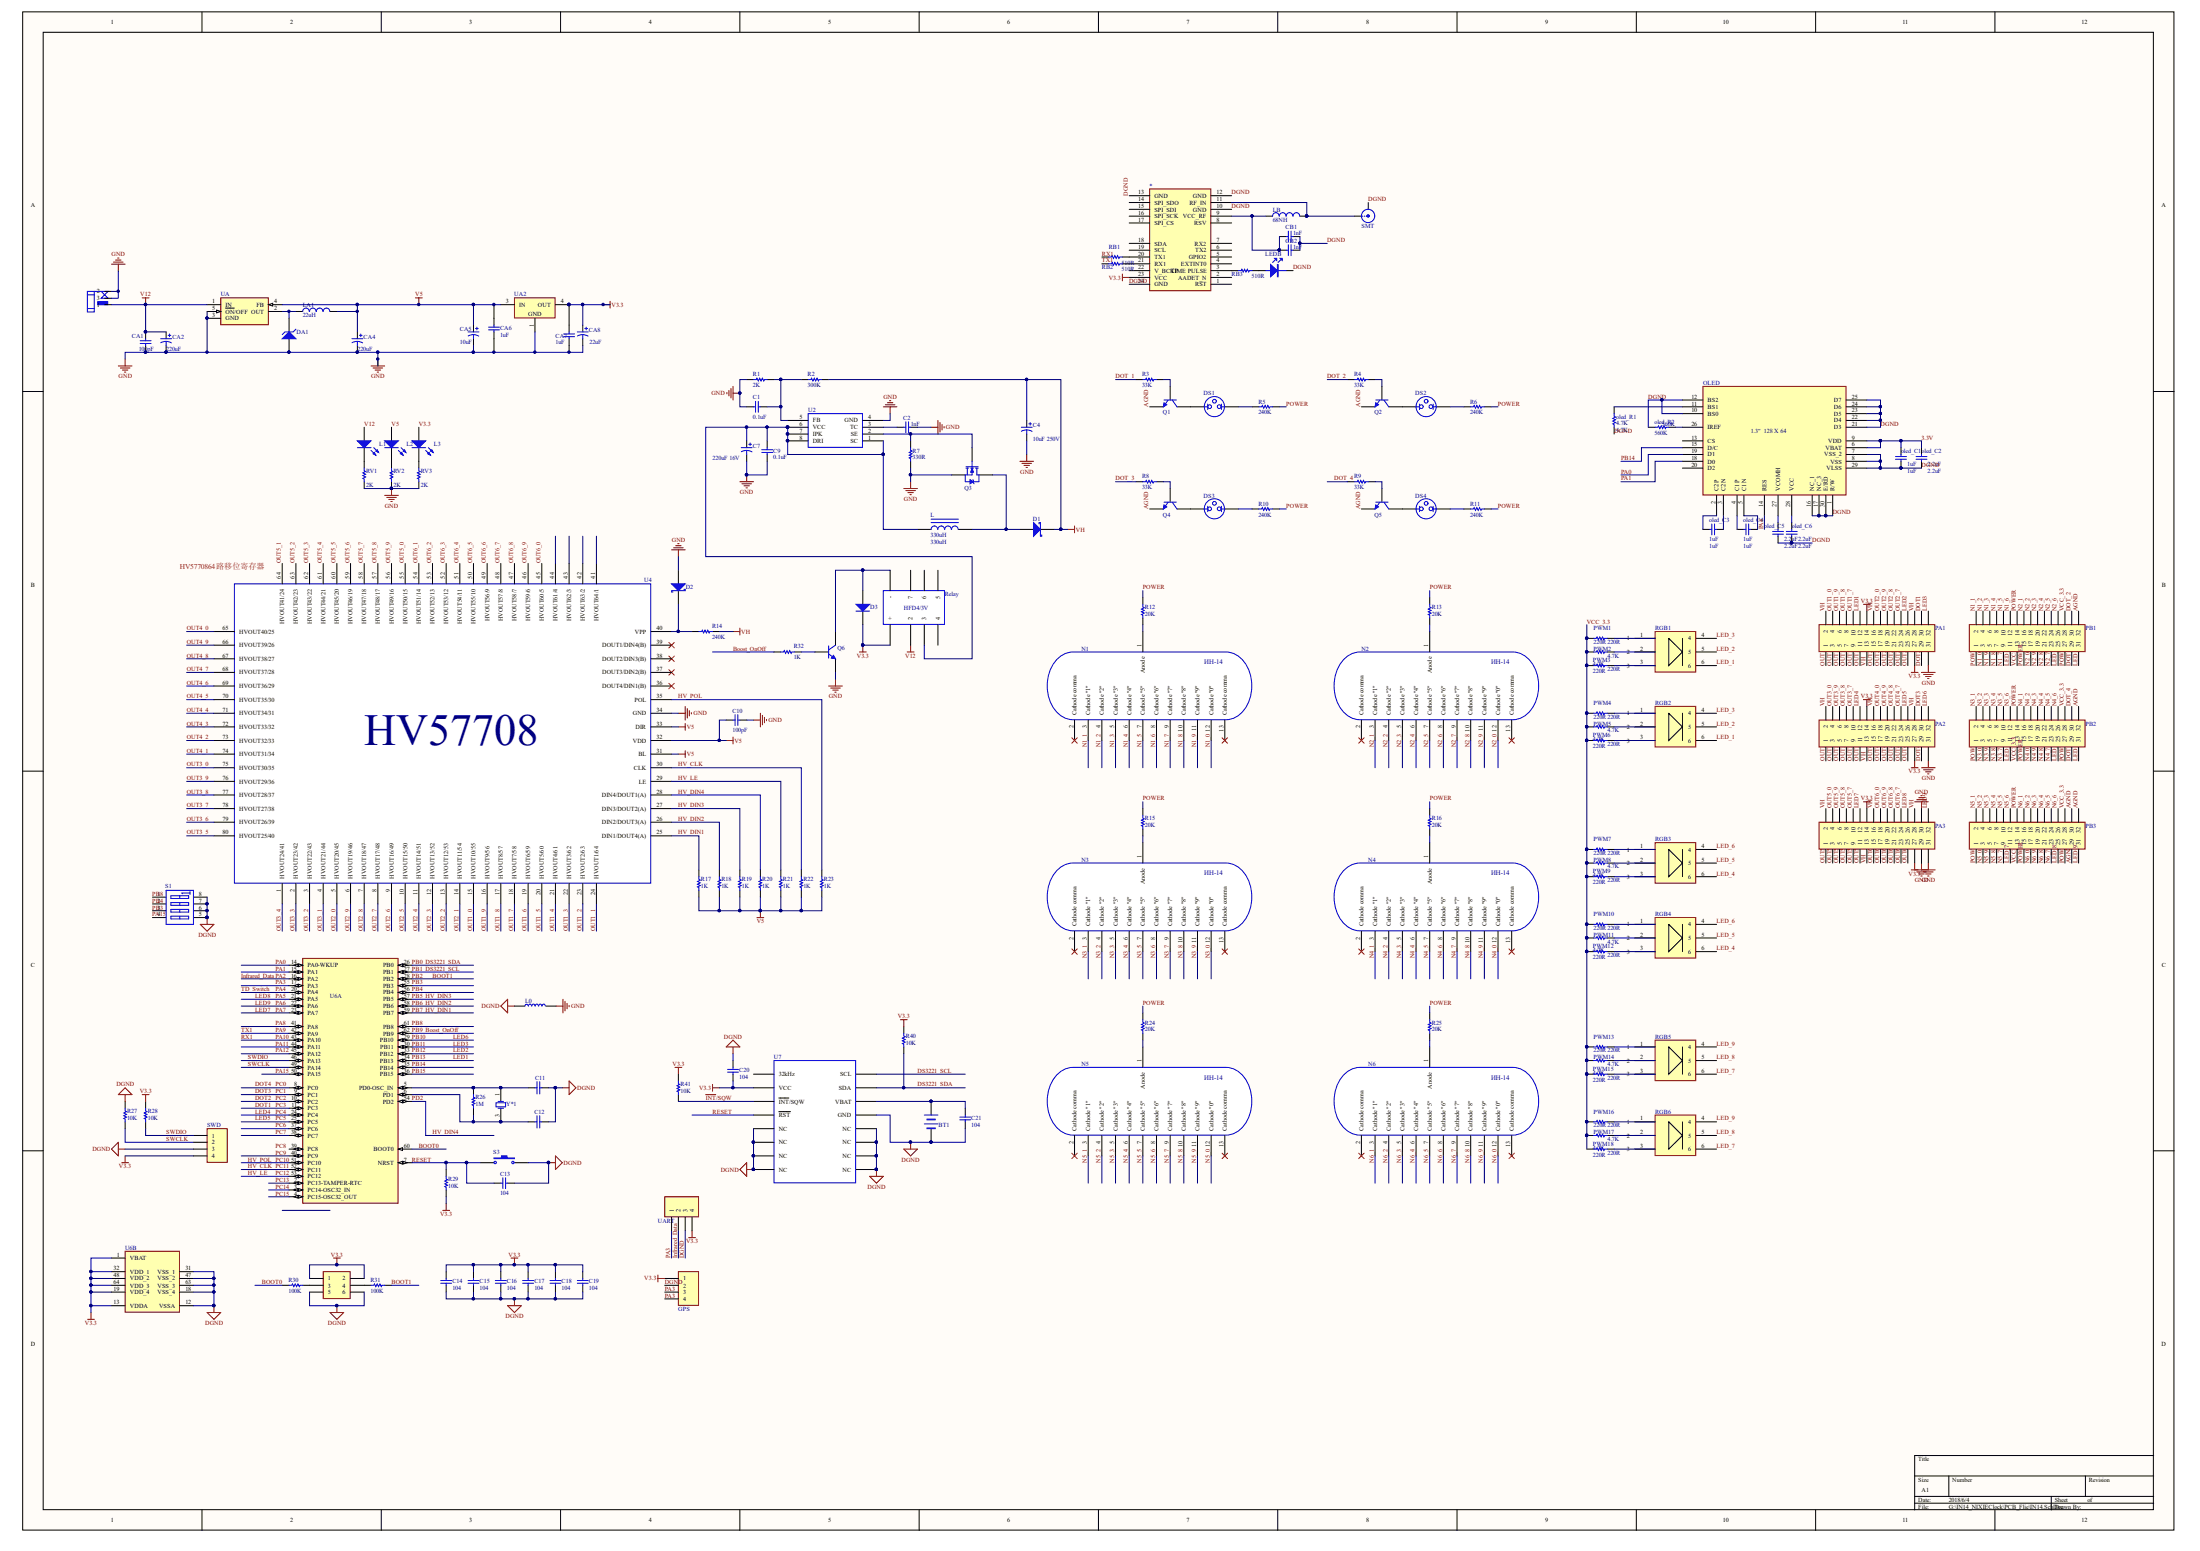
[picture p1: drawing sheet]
# Altium project IN14.PrjPCB
1 sheet, 151 parts. Net scope: global (net labels, ports and power ports of the same name join across sheets).
Board file: IN14.PcbDoc

## Sheet IN14.SchDoc
size A1

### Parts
*  (no value)  [UM220]
BOOT  (no value)  [HDR2X3]
BT1  (no value)  [BAT1220]
C1  0.1uF  [C0603]
C2  1nF  [C0603]
C4  10uF 250V  [电容卧放2.54mm-1]
C7  220uF 16V  [HONOR_63X77]
C9  0.1uF  [C0603]
C10  100pF  [C0603]
C11  (no value)  [C0603]
C12  (no value)  [C0603]
C13  104  [C0603]
C14  104  [C0603]
C15  104  [C0603]
C16  104  [C0603]
C17  104  [C0603]
C18  104  [C0603]
C19  104  [C0603]
C20  104  [C0603]
C21  104  [C0603]
CA1  100pF  [C0603]
CA2  220uF  [CAP]
CA4  220uF  [CAP]
CA5  10uF  [3528]
CA6  1uF  [C0603]
CA7  1uF  [C0603]
CA8  22uF  [3528]
CB1  1nF  [C0603]
CB2  1nF  [C0603]
D1  (no value)  [SMB]
D2  (no value)  [LL-34]
D3  (no value)  [1N4007W]
DA1  (no value)  [3528]
DC1  (no value)  [DC-005]
DS1  (no value)  [PIN2]
DS2  (no value)  [PIN2]
DS3  (no value)  [PIN2]
DS4  (no value)  [PIN2]
GPS  Header 4  [HDR4X1_A]  (value not drawn)
L  330uH  [GDRH127]
L0  (no value)  [0805]
L1  (no value)  [C0603]
L2  (no value)  [C0603]
L3  (no value)  [C0603]
LA1  22uH  [LL]
LB  68NH  [0805]
LEDB  (no value)  [C0603]
N1  (no value)  [IN14]
N2  (no value)  [IN14]
N3  (no value)  [IN14]
N4  (no value)  [IN14]
N5  (no value)  [IN14]
N6  (no value)  [IN14]
OLED  (no value)  [OLED]
oled_C1  1uF  [C0603]
oled_C2  2.2uF  [C0603]
oled_C3  1uF  [C0603]
oled_C4  1uF  [C0603]
oled_C5  2.2uF  [C0603]
oled_C6  2.2uF  [C0603]
oled_R1  4.7K  [R0603]
oled_R2  560K  [R0603]
PA1  (no value)  [HDR2X16]
PA2  (no value)  [HDR2X16]
PA3  (no value)  [HDR2X16]
PB1  (no value)  [贴片32]
PB2  (no value)  [贴片32]
PB3  (no value)  [贴片32]
PWM1  220R  [R0603]
PWM2  4.7K  [R0603]
PWM3  220R  [R0603]
PWM4  220R  [R0603]
PWM5  4.7K  [R0603]
PWM6  220R  [R0603]
PWM7  220R  [R0603]
PWM8  4.7K  [R0603]
PWM9  220R  [R0603]
PWM10  220R  [R0603]
PWM11  4.7K  [R0603]
PWM12  220R  [R0603]
PWM13  220R  [R0603]
PWM14  4.7K  [R0603]
PWM15  220R  [R0603]
PWM16  220R  [R0603]
PWM17  4.7K  [R0603]
PWM18  220R  [R0603]
Q1  (no value)  [SOT-23-3L]
Q2  (no value)  [SOT-23-3L]
Q3  (no value)  [TO-263-2L]
Q4  (no value)  [SOT-23-3L]
Q5  (no value)  [SOT-23-3L]
Q6  (no value)  [SOT-323]
R1  2K  [R0603]
R2  300K  [R0603]
R3  33K  [R0603]
R4  33K  [R0603]
R5  240K  [R0603]
R6  240K  [R0603]
R7  value 330R  [R0603]  (hidden comment: 330)
R8  33K  [R0603]
R9  33K  [R0603]
R10  240K  [R0603]
R11  240K  [R0603]
R12  20K  [R0603]
R13  20K  [R0603]
R14  240K  [R0603]
R15  20K  [R0603]
R16  20K  [R0603]
R17  1K  [R0603]
R18  1K  [R0603]
R19  1K  [R0603]
R20  1K  [R0603]
R21  1K  [R0603]
R22  1K  [R0603]
R23  1K  [R0603]
R24  20K  [R0603]
R25  20K  [R0603]
R26  1M  [R0603]
R27  10K  [R0603]
R28  10K  [R0603]
R29  10K  [R0603]
R30  100K  [R0603]
R31  100K  [R0603]
R32  1K  [R0603]
R40  10K  [R0603]
R41  10K  [R0603]
RB1  510R  [R0603]
RB2  510R  [R0603]
RB3  510R  [R0603]
Relay  (no value)  [HFD4]
RGB1  (no value)  [二极管5050]
RGB2  (no value)  [二极管5050]
RGB3  (no value)  [二极管5050]
RGB4  (no value)  [二极管5050]
RGB5  (no value)  [二极管5050]
RGB6  (no value)  [二极管5050]
RV1  2K  [C0603]
RV2  2K  [C0603]
RV3  2K  [C0603]
S1  (no value)  [dip8]
S3  (no value)  [贴片按键（红头）]
SMT  (no value)  [SMB_V-RJ45]
SWD  (no value)  [HDR1X4]
U2  (no value)  [SOIC8]
U4  (no value)  [HV57708PG]
U6  (no value)  [LQFP64_N]  (parts A,B of 2)
U7  (no value)  [SOP16_75MM]
UA  (no value)  [TO-263-5]
UA2  (no value)  [SOT223_N]
UART  (no value)  [HDR4X1_A]
Y*1  (no value)  [A3225]

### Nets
DGND: *.10(GND) *.12(GND) *.13(GND) *.24(GND) BOOT.5 BOOT.6 BT1.2(-) C11.1 C12.1 C13.2 C14.1 C15.1 C16.1 C17.1 C18.1 C19.1 C20.2 C21.1 CB1.1 CB2.1 GPS.2 L0.1 LEDB.2 OLED.1(R/W) OLED.7(VSS_2) OLED.8(VSS) OLED.10(BS0) OLED.12(BS2) OLED.16(NC_1) OLED.17(NC_3) OLED.21(D3) OLED.22(D4) OLED.23(D5) OLED.24(D6) OLED.25(D7) OLED.29(VLSS) OLED.30(E/RD) oled_C1.1 oled_C2.1 oled_C5.1 oled_C6.1 oled_R1.1 oled_R2.1 R27.1 S1.5(B4) S1.6(B3) S1.7(B2) S1.8(B1) S3.2 SMT.2(Y) SWD.3 U6.12(VSSA) U6.18(VSS_4) U6.31(VSS_1) U6.47(VSS_2) U6.63(VSS_3) U7.5(NC) U7.6(NC) U7.7(NC) U7.8(NC) U7.9(NC) U7.10(NC) U7.11(NC) U7.12(NC) U7.13(GND) UART.3
GND: C1.2 C2.1 C4.2 C7.2 C9.1 C10.1 CA1.1 CA2.2 CA4.2 CA5.2 CA6.1 CA7.2 CA8.2 D2.1(A) DA1.1(A) DC1.2 DC1.3 L0.2 PA1.31 PA2.31 PA3.29 PA3.30 PA3.31 Q3.3(S) Q6.2(E) R1.2 R7.2 RV1.1 RV2.1 RV3.1 U2.4(GND) U4.34(GND) UA.3(GND) UA.5(~{ON}/OFF) UA2.1(GND)
V3.3: *.23(VCC) BOOT.1 BOOT.2 C14.2 C15.2 C16.2 C17.2 C18.2 C19.2 C20.1 CA7.1 CA8.1 D3.2(K) GPS.1 L3.1(A) PA1.14 PA1.27 PA2.14 PA2.27 PA3.14 PA3.27 R28.1 R29.2 R40.2 R41.2 Relay.1(+) SWD.4 U6.1(VBAT) U6.13(VDDA) U6.19(VDD_4) U6.32(VDD_1) U6.48(VDD_2) U6.64(VDD_3) U7.2(VCC) UA2.4(OUT) UART.4
V5: C10.2 CA4.1 CA5.1 CA6.2 L2.1(A) LA1.2 R17.1 R18.1 R19.1 R20.1 R21.1 R22.1 R23.1 U4.31(BL) U4.32(VDD) U4.33(DIR) UA.4(FB) UA2.3(IN)
V12: CA1.2 CA2.1 DC1.1 L1.1(A) Relay.2 UA.1(IN)
VH: C4.1 D1.2(K) PA1.2 PA1.13 PA1.16 PA1.28 PA2.2 PA2.13 PA2.16 PA2.28 PA3.2 PA3.13 PA3.16 PA3.28 R2.1 R14.2
3.3V: OLED.6(VBAT) OLED.9(VDD) oled_C1.2 oled_C2.2
~{INT}/SQW: R41.1 U7.3(~{INT}/SQW)
AGND: PB1.32 PB2.32 PB3.29 PB3.30 PB3.32 Q1.2(E) Q2.2(E) Q4.2(E) Q5.2(E)
Boost_OnOff: R32.1 U6.62(PB9)  [also labelled PB9]
BOOT0: R30.2 U6.60(BOOT0)
BOOT1: R31.1 U6.28(PB2)  [also labelled PB2]
DOT1: PA1.30 U6.11(PC3)  [also labelled PC3]
DOT2: PA1.29 U6.10(PC2)  [also labelled PC2]
DOT3: PA2.30 U6.9(PC1)  [also labelled PC1]
DOT4: PA2.29 U6.8(PC0)  [also labelled PC0]
DOT_1: PB1.29 R3.2
DOT_2: PB1.30 R4.2
DOT_3: PB2.29 R8.2
DOT_4: PB2.30 R9.2
DS3221_SCL: U6.27(PB1) U7.16(SCL)  [also labelled PB1]
DS3221_SDA: R40.1 U6.26(PB0) U7.15(SDA)  [also labelled PB0]
HV_CLK: R22.2 U4.30(CLK) U6.52(PC11)  [also labelled PC11]
HV_DIN1: R17.2 U4.25(DIN1/DOUT4(A)) U6.59(PB7)  [also labelled PB7]
HV_DIN2: R18.2 U4.26(DIN2/DOUT3(A)) U6.58(PB6)  [also labelled PB6]
HV_DIN3: R19.2 U4.27(DIN3/DOUT2(A)) U6.57(PB5)  [also labelled PB5]
HV_DIN4: R20.2 U4.28(DIN4/DOUT1(A)) U6.54(PD2)  [also labelled PD2]
HV_LE: R21.2 U4.29(LE) U6.53(PC12)  [also labelled PC12]
HV_POL: R23.2 U4.35(POL) U6.51(PC10)  [also labelled PC10]
Infrared_Data: U6.16(PA2) UART.2  [also labelled PA2]
LED1: PA1.12 U6.34(PB13)  [also labelled PB13]
LED2: PA1.26 U6.33(PB12)  [also labelled PB12]
LED3: PA1.32 U6.30(PB11)  [also labelled PB11]
LED4: PA2.12 U6.24(PC4)  [also labelled PC4]
LED5: PA2.26 U6.25(PC5)  [also labelled PC5]
LED6: PA2.32 U6.29(PB10)  [also labelled PB10]
LED7: PA3.12 U6.23(PA7)  [also labelled PA7]
LED8: PA3.26 U6.21(PA5)  [also labelled PA5]
LED9: PA3.32 U6.22(PA6)  [also labelled PA6]
LED_1: PB1.11 RGB1.6 RGB2.6
LED_2: PB1.25 RGB1.5 RGB2.5
LED_3: PB1.31 RGB1.4 RGB2.4
LED_4: PB2.11 RGB3.6 RGB4.6
LED_5: PB2.25 RGB3.5 RGB4.5
LED_6: PB2.31 RGB3.4 RGB4.4
LED_7: PB3.11 RGB5.6 RGB6.6
LED_8: PB3.25 RGB5.5 RGB6.5
LED_9: PB3.31 RGB5.4 RGB6.4
N1_0: N1.12(Cathode_"0") PB1.3
N1_1: N1.3(Cathode_"1") PB1.2
N1_2: N1.4(Cathode_"2") PB1.4
N1_3: N1.5(Cathode_"3") PB1.6
N1_4: N1.6(Cathode_"4") PB1.8
N1_5: N1.7(Cathode_"5") PB1.10
N1_6: N1.8(Cathode_"6") PB1.12
N1_7: N1.9(Cathode_"7") PB1.9
N1_8: N1.10(Cathode_"8") PB1.7
N1_9: N1.11(Cathode_"9") PB1.5
N2_0: N2.12(Cathode_"0") PB1.17
N2_1: N2.3(Cathode_"1") PB1.16
N2_2: N2.4(Cathode_"2") PB1.18
N2_3: N2.5(Cathode_"3") PB1.20
N2_4: N2.6(Cathode_"4") PB1.22
N2_5: N2.7(Cathode_"5") PB1.24
N2_6: N2.8(Cathode_"6") PB1.26
N2_7: N2.9(Cathode_"7") PB1.23
N2_8: N2.10(Cathode_"8") PB1.21
N2_9: N2.11(Cathode_"9") PB1.19
N3_0: N3.12(Cathode_"0") PB2.3
N3_1: N3.3(Cathode_"1") PB2.2
N3_2: N3.4(Cathode_"2") PB2.4
N3_3: N3.5(Cathode_"3") PB2.6
N3_4: N3.6(Cathode_"4") PB2.8
N3_5: N3.7(Cathode_"5") PB2.10
N3_6: N3.8(Cathode_"6") PB2.12
N3_7: N3.9(Cathode_"7") PB2.9
N3_8: N3.10(Cathode_"8") PB2.7
N3_9: N3.11(Cathode_"9") PB2.5
N4_0: N4.12(Cathode_"0") PB2.17
N4_1: N4.3(Cathode_"1") PB2.16
N4_2: N4.4(Cathode_"2") PB2.18
N4_3: N4.5(Cathode_"3") PB2.20
N4_4: N4.6(Cathode_"4") PB2.22
N4_5: N4.7(Cathode_"5") PB2.24
N4_6: N4.8(Cathode_"6") PB2.26
N4_7: N4.9(Cathode_"7") PB2.23
N4_8: N4.10(Cathode_"8") PB2.21
N4_9: N4.11(Cathode_"9") PB2.19
N5_0: N5.12(Cathode_"0") PB3.3
N5_1: N5.3(Cathode_"1") PB3.2
N5_2: N5.4(Cathode_"2") PB3.4
N5_3: N5.5(Cathode_"3") PB3.6
N5_4: N5.6(Cathode_"4") PB3.8
N5_5: N5.7(Cathode_"5") PB3.10
N5_6: N5.8(Cathode_"6") PB3.12
N5_7: N5.9(Cathode_"7") PB3.9
N5_8: N5.10(Cathode_"8") PB3.7
N5_9: N5.11(Cathode_"9") PB3.5
N6_0: N6.12(Cathode_"0") PB3.17
N6_1: N6.3(Cathode_"1") PB3.16
N6_2: N6.4(Cathode_"2") PB3.18
N6_3: N6.5(Cathode_"3") PB3.20
N6_4: N6.6(Cathode_"4") PB3.22
N6_5: N6.7(Cathode_"5") PB3.24
N6_6: N6.8(Cathode_"6") PB3.26
N6_7: N6.9(Cathode_"7") PB3.23
N6_8: N6.10(Cathode_"8") PB3.21
N6_9: N6.11(Cathode_"9") PB3.19
OUT1_0: PA1.4 U4.15(HVOUT10/55)
OUT1_1: PA1.1 U4.24(HVOUT1/64)
OUT1_2: PA1.3 U4.23(HVOUT2/63)
OUT1_3: PA1.5 U4.22(HVOUT3/62)
OUT1_4: PA1.7 U4.21(HVOUT4/61)
OUT1_5: PA1.9 U4.20(HVOUT5/60)
OUT1_6: PA1.11 U4.19(HVOUT6/59)
OUT1_7: PA1.10 U4.18(HVOUT7/58)
OUT1_8: PA1.8 U4.17(HVOUT8/57)
OUT1_9: PA1.6 U4.16(HVOUT9/56)
OUT2_0: PA1.18 U4.5(HVOUT20/45)
OUT2_1: PA1.15 U4.14(HVOUT11/54)
OUT2_2: PA1.17 U4.13(HVOUT12/53)
OUT2_3: PA1.19 U4.12(HVOUT13/52)
OUT2_4: PA1.21 U4.11(HVOUT14/51)
OUT2_5: PA1.23 U4.10(HVOUT15/50)
OUT2_6: PA1.25 U4.9(HVOUT16/49)
OUT2_7: PA1.24 U4.8(HVOUT17/48)
OUT2_8: PA1.22 U4.7(HVOUT18/47)
OUT2_9: PA1.20 U4.6(HVOUT19/46)
OUT3_0: PA2.4 U4.75(HVOUT30/35)
OUT3_1: PA2.1 U4.4(HVOUT21/44)
OUT3_2: PA2.3 U4.3(HVOUT22/43)
OUT3_3: PA2.5 U4.2(HVOUT23/42)
OUT3_4: PA2.7 U4.1(HVOUT24/41)
OUT3_5: PA2.9 U4.80(HVOUT25/40)
OUT3_6: PA2.11 U4.79(HVOUT26/39)
OUT3_7: PA2.10 U4.78(HVOUT27/38)
OUT3_8: PA2.8 U4.77(HVOUT28/37)
OUT3_9: PA2.6 U4.76(HVOUT29/36)
OUT4_0: PA2.18 U4.65(HVOUT40/25)
OUT4_1: PA2.15 U4.74(HVOUT31/34)
OUT4_2: PA2.17 U4.73(HVOUT32/33)
OUT4_3: PA2.19 U4.72(HVOUT33/32)
OUT4_4: PA2.21 U4.71(HVOUT34/31)
OUT4_5: PA2.23 U4.70(HVOUT35/30)
OUT4_6: PA2.25 U4.69(HVOUT36/29)
OUT4_7: PA2.24 U4.68(HVOUT37/28)
OUT4_8: PA2.22 U4.67(HVOUT38/27)
OUT4_9: PA2.20 U4.66(HVOUT39/26)
OUT5_0: PA3.4 U4.55(HVOUT50/15)
OUT5_1: PA3.1 U4.64(HVOUT41/24)
OUT5_2: PA3.3 U4.63(HVOUT42/23)
OUT5_3: PA3.5 U4.62(HVOUT43/22)
OUT5_4: PA3.7 U4.61(HVOUT44/21)
OUT5_5: PA3.9 U4.60(HVOUT45/20)
OUT5_6: PA3.11 U4.59(HVOUT46/19)
OUT5_7: PA3.10 U4.58(HVOUT47/18)
OUT5_8: PA3.8 U4.57(HVOUT48/17)
OUT5_9: PA3.6 U4.56(HVOUT49/16)
OUT6_0: PA3.18 U4.45(HVOUT60/5)
OUT6_1: PA3.15 U4.54(HVOUT51/14)
OUT6_2: PA3.17 U4.53(HVOUT52/13)
OUT6_3: PA3.19 U4.52(HVOUT53/12)
OUT6_4: PA3.21 U4.51(HVOUT54/11)
OUT6_5: PA3.23 U4.50(HVOUT55/10)
OUT6_6: PA3.25 U4.49(HVOUT56/9)
OUT6_7: PA3.24 U4.48(HVOUT57/8)
OUT6_8: PA3.22 U4.47(HVOUT58/7)
OUT6_9: PA3.20 U4.46(HVOUT59/6)
PA0: OLED.19(D1) U6.14(PA0-WKUP)
PA1: OLED.18(D0) U6.15(PA1)
PA3: GPS.3 GPS.4 U6.17(PA3) UART.1
PA4: OLED.14(RES) U6.20(PA4)  [also labelled TD_Switch]
PA8: U6.41(PA8)
PA9: RB2.1 U6.42(PA9)  [also labelled TX1]
PA10: RB1.1 U6.43(PA10)  [also labelled RX1]
PA11: U6.44(PA11)
PA12: U6.45(PA12)
PA15: S1.4(A4) U6.50(PA15)
PB3: S1.3(A3) U6.55(PB3)
PB4: S1.2(A2) U6.56(PB4)
PB8: S1.1(A1) U6.61(PB8)
PB14: OLED.15(D/C) U6.35(PB14)
PB15: U6.36(PB15)
PC6: U6.37(PC6)
PC7: U6.38(PC7)
PC9: U6.40(PC9)
PC13: U6.2(PC13-TAMPER-RTC)
PC14: U6.3(PC14-OSC32_IN)
PC15: U6.4(PC15-OSC32_OUT)
POWER: PB1.1 PB1.14 PB1.15 PB1.27 PB2.1 PB2.14 PB2.15 PB2.27 PB3.1 PB3.14 PB3.15 PB3.27 R5.2 R6.2 R10.2 R11.2 R12.2 R13.2 R15.2 R16.2 R24.2 R25.2
RESET: C13.1 R29.1 S3.1 U6.7(NRST) U7.4(~{RST})
SWCLK: R27.2 SWD.2 U6.49(PA14)
SWDIO: R28.2 SWD.1 U6.46(PA13)
VCC_3.3: PB1.13 PB1.28 PB2.13 PB2.28 PB3.13 PB3.28 PWM1.2 PWM2.2 PWM3.2 PWM4.2 PWM5.2 PWM6.2 PWM7.2 PWM8.2 PWM9.2 PWM10.2 PWM11.2 PWM12.2 PWM13.2 PWM14.2 PWM15.2 PWM16.2 PWM17.2 PWM18.2
Net*_3: *.3(TIME_PULSE) RB3.1
Net*_9: *.9(VCC_RF) CB1.2 CB2.2 LB.1
Net*_11: *.11(RF_IN) LB.2 SMT.1(X)
Net*_20: *.20(TX1) RB1.2
Net*_21: *.21(RX1) RB2.2
NetBOOT_3: BOOT.3 R30.1
NetBOOT_4: BOOT.4 R31.2
NetBT1_1: BT1.1(+) C21.2 U7.14(VBAT)
NetC1_1: C1.1 R1.1 R2.2 U2.5(FB)
NetC2_2: C2.2 U2.3(TC)
NetC7_1: C7.1 C9.2 L.1 Relay.3 U2.1(SC) U2.6(VCC) U2.7(IPK) U2.8(DRI)
NetC11_2: C11.2 R26.2 U6.5(PD0-OSC_IN) Y*1.1(OSC1)
NetC12_2: C12.2 R26.1 U6.6(PD1) Y*1.3(OSC2)
NetD1_1: D1.1(A) L.2 Q3.2(D)
NetD2_2: D2.2(K) R14.1 U4.40(VPP)
NetD3_1: D3.1(A) Q6.3(C) Relay.8(-)
NetDA1_2: DA1.2(K) LA1.1 UA.2(OUT)
NetDS1_1: DS1.1 Q1.3(C)
NetDS1_2: DS1.2 R5.1
NetDS2_1: DS2.1 Q2.3(C)
NetDS2_2: DS2.2 R6.1
NetDS3_1: DS3.1 Q4.3(C)
NetDS3_2: DS3.2 R10.1
NetDS4_1: DS4.1 Q5.3(C)
NetDS4_2: DS4.2 R11.1
NetL1_2: L1.2(K) RV1.2
NetL2_2: L2.2(K) RV2.2
NetL3_2: L3.2(K) RV3.2
NetLEDB_1: LEDB.1 RB3.2
NetN1_1: N1.1(Anode) R12.1
NetN2_1: N2.1(Anode) R13.1
NetN3_1: N3.1(Anode) R15.1
NetN4_1: N4.1(Anode) R16.1
NetN5_1: N5.1(Anode) R24.1
NetN6_1: N6.1(Anode) R25.1
NetOLED_2: OLED.2(C2P) oled_C3.1
NetOLED_3: OLED.3(C2N) oled_C3.2
NetOLED_4: OLED.4(C1P) oled_C4.1
NetOLED_5: OLED.5(C1N) oled_C4.2
NetOLED_11: OLED.11(BS1) oled_R1.2
NetOLED_26: OLED.26(IREF) oled_R2.2
NetOLED_27: OLED.27(VCOMH) oled_C5.2
NetOLED_28: OLED.28(VCC) oled_C6.2
NetPWM1_1: PWM1.1 RGB1.1
NetPWM2_1: PWM2.1 RGB1.2
NetPWM3_1: PWM3.1 RGB1.3
NetPWM4_1: PWM4.1 RGB2.1
NetPWM5_1: PWM5.1 RGB2.2
NetPWM6_1: PWM6.1 RGB2.3
NetPWM7_1: PWM7.1 RGB3.1
NetPWM8_1: PWM8.1 RGB3.2
NetPWM9_1: PWM9.1 RGB3.3
NetPWM10_1: PWM10.1 RGB4.1
NetPWM11_1: PWM11.1 RGB4.2
NetPWM12_1: PWM12.1 RGB4.3
NetPWM13_1: PWM13.1 RGB5.1
NetPWM14_1: PWM14.1 RGB5.2
NetPWM15_1: PWM15.1 RGB5.3
NetPWM16_1: PWM16.1 RGB6.1
NetPWM17_1: PWM17.1 RGB6.2
NetPWM18_1: PWM18.1 RGB6.3
NetQ1_1: Q1.1(B) R3.1
NetQ2_1: Q2.1(B) R4.1
NetQ3_1: Q3.1(G) R7.1 U2.2(SE)
NetQ4_1: Q4.1(B) R8.1
NetQ5_1: Q5.1(B) R9.1
NetQ6_1: Q6.1(B) R32.2

Not connected (* = marked no-connect by the designer): * 1(RST) 2(AADET_N) 4(EXTINT0) 5(GPIO2) 6(TX2) 7(RX2) 8(RSV) 14(SPI_SDO) 15(SPI_SDI) 16(SPI_SCK) 17(SPI_CS) 18(SDA) 19(SCL) 22(V_BCKP); N1 2(Cathode_comma)* 13(Cathode_comma)*; N2 2(Cathode_comma)* 13(Cathode_comma)*; N3 2(Cathode_comma)* 13(Cathode_comma)*; N4 2(Cathode_comma)* 13(Cathode_comma)*; N5 2(Cathode_comma)* 13(Cathode_comma)*; N6 2(Cathode_comma)* 13(Cathode_comma)*; OLED 13(CS) 20(D2); Relay 4 5 6 7; U4 36(DOUT4/DIN1(B))* 37(DOUT3/DIN2(B))* 38(DOUT2/DIN3(B))* 39(DOUT1/DIN4(B))* 41(HVOUT64/1) 42(HVOUT63/2) 43(HVOUT62/3) 44(HVOUT61/4); U6 39(PC8); U7 1(32kHz)

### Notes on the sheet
- (near U4) HV5770864路移位寄存器
- Labels drawn without touching a wire or pin: PC8
